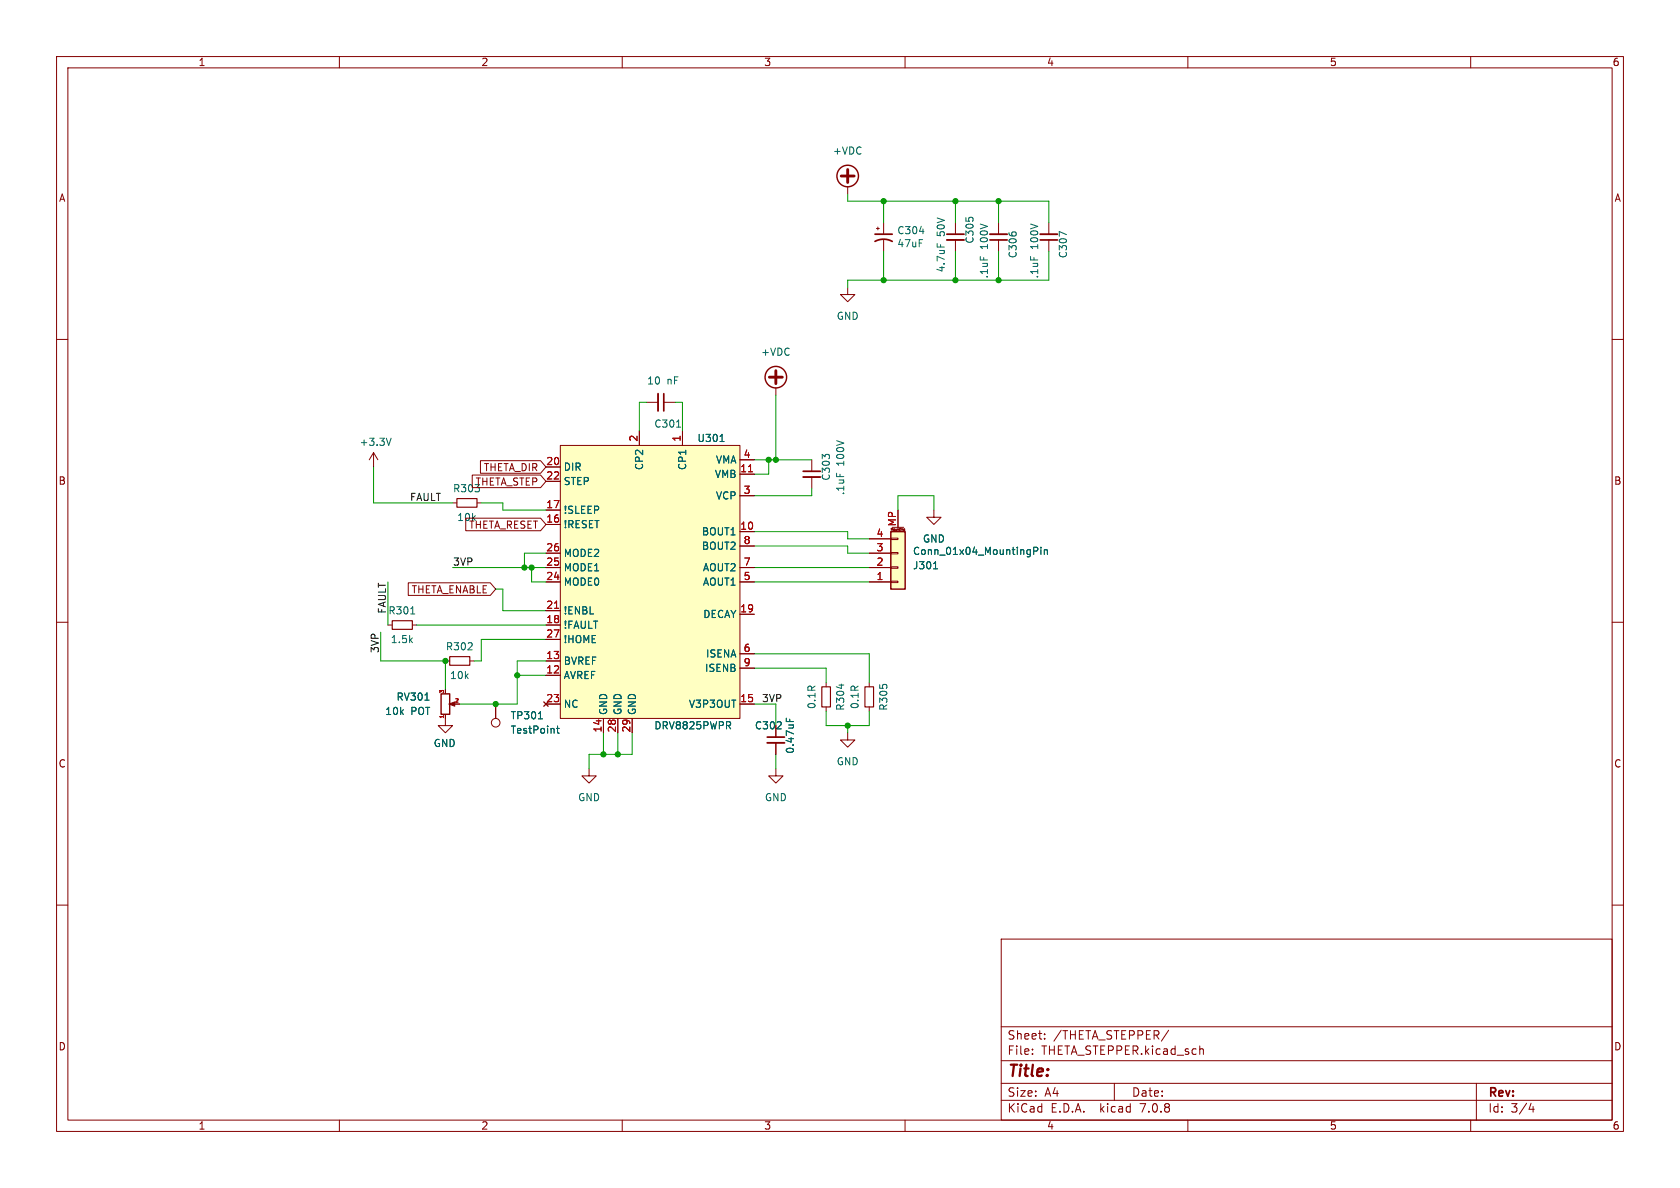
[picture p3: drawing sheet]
(kicad_sch (version 20230121) (generator eeschema)

 (paper "A4")

 (lib_symbols
  (symbol "Connector:TestPoint" (pin_numbers hide) (pin_names (offset 0.762) hide) (in_bom yes) (on_board yes)
   (property "Reference" "TP" (at 0 6.858 0) (effects (font (size 1.27 1.27))))
   (property "Value" "TestPoint" (at 0 5.08 0) (effects (font (size 1.27 1.27))))
   (property "Footprint" "" (at 5.08 0 0) (effects (font (size 1.27 1.27)) hide))
   (property "Datasheet" "~" (at 5.08 0 0) (effects (font (size 1.27 1.27)) hide))
   (symbol "TestPoint_0_1"
    (circle (center 0 3.302) (radius 0.762) (stroke (width 0) (type default)) (fill (type none))))
   (symbol "TestPoint_1_1"
    (pin passive line (at 0 0 90) (length 2.54) (name "1" (effects (font (size 1.27 1.27)))) (number "1" (effects (font (size 1.27 1.27)))))))
  (symbol "Connector_Generic_MountingPin:Conn_01x04_MountingPin" (pin_names (offset 1.016) hide) (in_bom yes) (on_board yes)
   (property "Reference" "J" (at 0 5.08 0) (effects (font (size 1.27 1.27))))
   (property "Value" "Conn_01x04_MountingPin" (at 1.27 -7.62 0) (effects (font (size 1.27 1.27)) (justify left)))
   (property "Footprint" "" (at 0 0 0) (effects (font (size 1.27 1.27)) hide))
   (property "Datasheet" "~" (at 0 0 0) (effects (font (size 1.27 1.27)) hide))
   (symbol "Conn_01x04_MountingPin_1_1"
    (rectangle (start -1.27 -4.953) (end 0 -5.207) (stroke (width 0.1524) (type default)) (fill (type none)))
    (rectangle (start -1.27 -2.413) (end 0 -2.667) (stroke (width 0.1524) (type default)) (fill (type none)))
    (rectangle (start -1.27 0.127) (end 0 -0.127) (stroke (width 0.1524) (type default)) (fill (type none)))
    (rectangle (start -1.27 2.667) (end 0 2.413) (stroke (width 0.1524) (type default)) (fill (type none)))
    (rectangle (start -1.27 3.81) (end 1.27 -6.35) (stroke (width 0.254) (type default)) (fill (type background)))
    (polyline (pts (xy -1.016 -7.112) (xy 1.016 -7.112)) (stroke (width 0.1524) (type default)) (fill (type none)))
    (text "Mounting" (at 0 -6.731 0) (effects (font (size 0.381 0.381))))
    (pin passive line (at -5.08 2.54 0) (length 3.81) (name "Pin_1" (effects (font (size 1.27 1.27)))) (number "1" (effects (font (size 1.27 1.27)))))
    (pin passive line (at -5.08 0 0) (length 3.81) (name "Pin_2" (effects (font (size 1.27 1.27)))) (number "2" (effects (font (size 1.27 1.27)))))
    (pin passive line (at -5.08 -2.54 0) (length 3.81) (name "Pin_3" (effects (font (size 1.27 1.27)))) (number "3" (effects (font (size 1.27 1.27)))))
    (pin passive line (at -5.08 -5.08 0) (length 3.81) (name "Pin_4" (effects (font (size 1.27 1.27)))) (number "4" (effects (font (size 1.27 1.27)))))
    (pin passive line (at 0 -10.16 90) (length 3.048) (name "MountPin" (effects (font (size 1.27 1.27)))) (number "MP" (effects (font (size 1.27 1.27)))))))
  (symbol "Device:CP1_Small" (pin_numbers hide) (pin_names (offset 0.254) hide) (in_bom yes) (on_board yes)
   (property "Reference" "C" (at 0.254 1.778 0) (effects (font (size 1.27 1.27)) (justify left)))
   (property "Value" "CP1_Small" (at 0.254 -2.032 0) (effects (font (size 1.27 1.27)) (justify left)))
   (property "Footprint" "" (at 0 0 0) (effects (font (size 1.27 1.27)) hide))
   (property "Datasheet" "~" (at 0 0 0) (effects (font (size 1.27 1.27)) hide))
   (symbol "CP1_Small_0_1"
    (polyline (pts (xy -1.524 0.508) (xy 1.524 0.508)) (stroke (width 0.3048) (type default)) (fill (type none)))
    (polyline (pts (xy -1.27 1.524) (xy -0.762 1.524)) (stroke (width 0) (type default)) (fill (type none)))
    (polyline (pts (xy -1.016 1.27) (xy -1.016 1.778)) (stroke (width 0) (type default)) (fill (type none)))
    (arc (start 1.524 -0.762) (mid 0 -0.3734) (end -1.524 -0.762) (stroke (width 0.3048) (type default)) (fill (type none))))
   (symbol "CP1_Small_1_1"
    (pin passive line (at 0 2.54 270) (length 2.032) (name "~" (effects (font (size 1.27 1.27)))) (number "1" (effects (font (size 1.27 1.27)))))
    (pin passive line (at 0 -2.54 90) (length 2.032) (name "~" (effects (font (size 1.27 1.27)))) (number "2" (effects (font (size 1.27 1.27)))))))
  (symbol "Device:C_Small" (pin_numbers hide) (pin_names (offset 0.254) hide) (in_bom yes) (on_board yes)
   (property "Reference" "C" (at 0.254 1.778 0) (effects (font (size 1.27 1.27)) (justify left)))
   (property "Value" "C_Small" (at 0.254 -2.032 0) (effects (font (size 1.27 1.27)) (justify left)))
   (property "Footprint" "" (at 0 0 0) (effects (font (size 1.27 1.27)) hide))
   (property "Datasheet" "~" (at 0 0 0) (effects (font (size 1.27 1.27)) hide))
   (symbol "C_Small_0_1"
    (polyline (pts (xy -1.524 -0.508) (xy 1.524 -0.508)) (stroke (width 0.3302) (type default)) (fill (type none)))
    (polyline (pts (xy -1.524 0.508) (xy 1.524 0.508)) (stroke (width 0.3048) (type default)) (fill (type none))))
   (symbol "C_Small_1_1"
    (pin passive line (at 0 2.54 270) (length 2.032) (name "~" (effects (font (size 1.27 1.27)))) (number "1" (effects (font (size 1.27 1.27)))))
    (pin passive line (at 0 -2.54 90) (length 2.032) (name "~" (effects (font (size 1.27 1.27)))) (number "2" (effects (font (size 1.27 1.27)))))))
  (symbol "Device:R_POT_Small" (pin_names (offset 1.016) hide) (in_bom yes) (on_board yes)
   (property "Reference" "RV" (at -4.445 0 90) (effects (font (size 1.27 1.27))))
   (property "Value" "R_POT_Small" (at -2.54 0 90) (effects (font (size 1.27 1.27))))
   (property "Footprint" "" (at 0 0 0) (effects (font (size 1.27 1.27)) hide))
   (property "Datasheet" "~" (at 0 0 0) (effects (font (size 1.27 1.27)) hide))
   (symbol "R_POT_Small_0_1"
    (polyline (pts (xy 0.889 0) (xy 0.635 0) (xy 1.651 0.381) (xy 1.651 -0.381) (xy 0.635 0) (xy 0.889 0)) (stroke (width 0) (type default)) (fill (type outline)))
    (rectangle (start 0.762 1.8034) (end -0.762 -1.8034) (stroke (width 0.254) (type default)) (fill (type none))))
   (symbol "R_POT_Small_1_1"
    (pin passive line (at 0 2.54 270) (length 0.635) (name "1" (effects (font (size 0.635 0.635)))) (number "1" (effects (font (size 0.635 0.635)))))
    (pin passive line (at 2.54 0 180) (length 0.9906) (name "2" (effects (font (size 0.635 0.635)))) (number "2" (effects (font (size 0.635 0.635)))))
    (pin passive line (at 0 -2.54 90) (length 0.635) (name "3" (effects (font (size 0.635 0.635)))) (number "3" (effects (font (size 0.635 0.635)))))))
  (symbol "Device:R_Small" (pin_numbers hide) (pin_names (offset 0.254) hide) (in_bom yes) (on_board yes)
   (property "Reference" "R" (at 0.762 0.508 0) (effects (font (size 1.27 1.27)) (justify left)))
   (property "Value" "R_Small" (at 0.762 -1.016 0) (effects (font (size 1.27 1.27)) (justify left)))
   (property "Footprint" "" (at 0 0 0) (effects (font (size 1.27 1.27)) hide))
   (property "Datasheet" "~" (at 0 0 0) (effects (font (size 1.27 1.27)) hide))
   (symbol "R_Small_0_1"
    (rectangle (start -0.762 1.778) (end 0.762 -1.778) (stroke (width 0.2032) (type default)) (fill (type none))))
   (symbol "R_Small_1_1"
    (pin passive line (at 0 2.54 270) (length 0.762) (name "~" (effects (font (size 1.27 1.27)))) (number "1" (effects (font (size 1.27 1.27)))))
    (pin passive line (at 0 -2.54 90) (length 0.762) (name "~" (effects (font (size 1.27 1.27)))) (number "2" (effects (font (size 1.27 1.27)))))))
  (symbol "Driver_Motor:DRV8825PWPR" (in_bom yes) (on_board yes)
   (property "Reference" "U1" (at 7.62 21.59 0) (effects (font (size 1.27 1.27)) (justify left)))
   (property "Value" "DRV8825PWPR" (at 0 -29.21 0) (effects (font (size 1.27 1.27)) (justify left)))
   (property "Footprint" "Package_SO:HTSSOP-28-1EP_4.4x9.7mm_P0.65mm_EP3.4x9.5mm_ThermalVias" (at -3.175 -36.83 0) (effects (font (size 1.27 1.27)) hide))
   (property "Datasheet" "" (at -1.27 27.305 90) (effects (font (size 1.27 1.27)) hide))
   (symbol "DRV8825PWPR_0_0"
    (pin passive line (at 5.08 22.86 270) (length 2.54) (name "CP1" (effects (font (size 1.27 1.27)))) (number "1" (effects (font (size 1.27 1.27)))))
    (pin output line (at 17.78 5.08 180) (length 2.54) (name "BOUT1" (effects (font (size 1.27 1.27)))) (number "10" (effects (font (size 1.27 1.27)))))
    (pin power_in line (at 17.78 15.24 180) (length 2.54) (name "VMB" (effects (font (size 1.27 1.27)))) (number "11" (effects (font (size 1.27 1.27)))))
    (pin input line (at -19.05 -20.32 0) (length 2.54) (name "AVREF" (effects (font (size 1.27 1.27)))) (number "12" (effects (font (size 1.27 1.27)))))
    (pin input line (at -19.05 -17.78 0) (length 2.54) (name "BVREF" (effects (font (size 1.27 1.27)))) (number "13" (effects (font (size 1.27 1.27)))))
    (pin input line (at -8.89 -30.48 90) (length 2.54) (name "GND" (effects (font (size 1.27 1.27)))) (number "14" (effects (font (size 1.27 1.27)))))
    (pin input line (at 17.78 -25.4 180) (length 2.54) (name "V3P3OUT" (effects (font (size 1.27 1.27)))) (number "15" (effects (font (size 1.27 1.27)))))
    (pin input line (at -19.05 6.35 0) (length 2.54) (name "!RESET" (effects (font (size 1.27 1.27)))) (number "16" (effects (font (size 1.27 1.27)))))
    (pin input line (at -19.05 8.89 0) (length 2.54) (name "!SLEEP" (effects (font (size 1.27 1.27)))) (number "17" (effects (font (size 1.27 1.27)))))
    (pin input line (at -19.05 -11.43 0) (length 2.54) (name "!FAULT" (effects (font (size 1.27 1.27)))) (number "18" (effects (font (size 1.27 1.27)))))
    (pin input line (at 17.78 -9.525 180) (length 2.54) (name "DECAY" (effects (font (size 1.27 1.27)))) (number "19" (effects (font (size 1.27 1.27)))))
    (pin passive line (at -2.54 22.86 270) (length 2.54) (name "CP2" (effects (font (size 1.27 1.27)))) (number "2" (effects (font (size 1.27 1.27)))))
    (pin input line (at -19.05 16.51 0) (length 2.54) (name "DIR" (effects (font (size 1.27 1.27)))) (number "20" (effects (font (size 1.27 1.27)))))
    (pin input line (at -19.05 -8.89 0) (length 2.54) (name "!ENBL" (effects (font (size 1.27 1.27)))) (number "21" (effects (font (size 1.27 1.27)))))
    (pin input line (at -19.05 13.97 0) (length 2.54) (name "STEP" (effects (font (size 1.27 1.27)))) (number "22" (effects (font (size 1.27 1.27)))))
    (pin no_connect line (at -19.05 -25.4 0) (length 2.54) (name "NC" (effects (font (size 1.27 1.27)))) (number "23" (effects (font (size 1.27 1.27)))))
    (pin input line (at -19.05 -3.81 0) (length 2.54) (name "MODE0" (effects (font (size 1.27 1.27)))) (number "24" (effects (font (size 1.27 1.27)))))
    (pin input line (at -19.05 -1.27 0) (length 2.54) (name "MODE1" (effects (font (size 1.27 1.27)))) (number "25" (effects (font (size 1.27 1.27)))))
    (pin input line (at -19.05 1.27 0) (length 2.54) (name "MODE2" (effects (font (size 1.27 1.27)))) (number "26" (effects (font (size 1.27 1.27)))))
    (pin input line (at -19.05 -13.97 0) (length 2.54) (name "!HOME" (effects (font (size 1.27 1.27)))) (number "27" (effects (font (size 1.27 1.27)))))
    (pin input line (at -6.35 -30.48 90) (length 2.54) (name "GND" (effects (font (size 1.27 1.27)))) (number "28" (effects (font (size 1.27 1.27)))))
    (pin input line (at -3.81 -30.48 90) (length 2.54) (name "GND" (effects (font (size 1.27 1.27)))) (number "29" (effects (font (size 1.27 1.27)))))
    (pin power_in line (at 17.78 11.43 180) (length 2.54) (name "VCP" (effects (font (size 1.27 1.27)))) (number "3" (effects (font (size 1.27 1.27)))))
    (pin power_in line (at 17.78 17.78 180) (length 2.54) (name "VMA" (effects (font (size 1.27 1.27)))) (number "4" (effects (font (size 1.27 1.27)))))
    (pin output line (at 17.78 -3.81 180) (length 2.54) (name "AOUT1" (effects (font (size 1.27 1.27)))) (number "5" (effects (font (size 1.27 1.27)))))
    (pin input line (at 17.78 -16.51 180) (length 2.54) (name "ISENA" (effects (font (size 1.27 1.27)))) (number "6" (effects (font (size 1.27 1.27)))))
    (pin output line (at 17.78 -1.27 180) (length 2.54) (name "AOUT2" (effects (font (size 1.27 1.27)))) (number "7" (effects (font (size 1.27 1.27)))))
    (pin output line (at 17.78 2.54 180) (length 2.54) (name "BOUT2" (effects (font (size 1.27 1.27)))) (number "8" (effects (font (size 1.27 1.27)))))
    (pin input line (at 17.78 -19.05 180) (length 2.54) (name "ISENB" (effects (font (size 1.27 1.27)))) (number "9" (effects (font (size 1.27 1.27))))))
   (symbol "DRV8825PWPR_0_1"
    (rectangle (start -16.51 20.32) (end 15.24 -27.94) (stroke (width 0) (type default)) (fill (type background)))))
  (symbol "power:+3.3V" (power) (pin_names (offset 0)) (in_bom yes) (on_board yes)
   (property "Reference" "#PWR" (at 0 -3.81 0) (effects (font (size 1.27 1.27)) hide))
   (property "Value" "+3.3V" (at 0 3.556 0) (effects (font (size 1.27 1.27))))
   (property "Footprint" "" (at 0 0 0) (effects (font (size 1.27 1.27)) hide))
   (property "Datasheet" "" (at 0 0 0) (effects (font (size 1.27 1.27)) hide))
   (symbol "+3.3V_0_1"
    (polyline (pts (xy -0.762 1.27) (xy 0 2.54)) (stroke (width 0) (type default)) (fill (type none)))
    (polyline (pts (xy 0 0) (xy 0 2.54)) (stroke (width 0) (type default)) (fill (type none)))
    (polyline (pts (xy 0 2.54) (xy 0.762 1.27)) (stroke (width 0) (type default)) (fill (type none))))
   (symbol "+3.3V_1_1"
    (pin power_in line (at 0 0 90) (length 0) hide (name "+3V3" (effects (font (size 1.27 1.27)))) (number "1" (effects (font (size 1.27 1.27)))))))
  (symbol "power:+VDC" (power) (pin_names (offset 0)) (in_bom yes) (on_board yes)
   (property "Reference" "#PWR" (at 0 -2.54 0) (effects (font (size 1.27 1.27)) hide))
   (property "Value" "+VDC" (at 0 6.35 0) (effects (font (size 1.27 1.27))))
   (property "Footprint" "" (at 0 0 0) (effects (font (size 1.27 1.27)) hide))
   (property "Datasheet" "" (at 0 0 0) (effects (font (size 1.27 1.27)) hide))
   (symbol "+VDC_0_1"
    (polyline (pts (xy -1.143 3.175) (xy 1.143 3.175)) (stroke (width 0.508) (type default)) (fill (type none)))
    (polyline (pts (xy 0 0) (xy 0 1.27)) (stroke (width 0) (type default)) (fill (type none)))
    (polyline (pts (xy 0 2.032) (xy 0 4.318)) (stroke (width 0.508) (type default)) (fill (type none)))
    (circle (center 0 3.175) (radius 1.905) (stroke (width 0.254) (type default)) (fill (type none))))
   (symbol "+VDC_1_1"
    (pin power_in line (at 0 0 90) (length 0) hide (name "+VDC" (effects (font (size 1.27 1.27)))) (number "1" (effects (font (size 1.27 1.27)))))))
  (symbol "power:GND" (power) (pin_names (offset 0)) (in_bom yes) (on_board yes)
   (property "Reference" "#PWR" (at 0 -6.35 0) (effects (font (size 1.27 1.27)) hide))
   (property "Value" "GND" (at 0 -3.81 0) (effects (font (size 1.27 1.27))))
   (property "Footprint" "" (at 0 0 0) (effects (font (size 1.27 1.27)) hide))
   (property "Datasheet" "" (at 0 0 0) (effects (font (size 1.27 1.27)) hide))
   (symbol "GND_0_1"
    (polyline (pts (xy 0 0) (xy 0 -1.27) (xy 1.27 -1.27) (xy 0 -2.54) (xy -1.27 -1.27) (xy 0 -1.27)) (stroke (width 0) (type default)) (fill (type none))))
   (symbol "GND_1_1"
    (pin power_in line (at 0 0 270) (length 0) hide (name "GND" (effects (font (size 1.27 1.27)))) (number "1" (effects (font (size 1.27 1.27))))))))

 (junction (at 168.91 49.53) (diameter 0) (color 0 0 0 0))
 (junction (at 91.44 119.38) (diameter 0) (color 0 0 0 0))
 (junction (at 156.21 49.53) (diameter 0) (color 0 0 0 0))
 (junction (at 93.98 100.33) (diameter 0) (color 0 0 0 0))
 (junction (at 137.16 81.28) (diameter 0) (color 0 0 0 0))
 (junction (at 156.21 35.56) (diameter 0) (color 0 0 0 0))
 (junction (at 92.71 100.33) (diameter 0) (color 0 0 0 0))
 (junction (at 87.63 124.46) (diameter 0) (color 0 0 0 0))
 (junction (at 176.53 49.53) (diameter 0) (color 0 0 0 0))
 (junction (at 106.68 133.35) (diameter 0) (color 0 0 0 0))
 (junction (at 168.91 35.56) (diameter 0) (color 0 0 0 0))
 (junction (at 109.22 133.35) (diameter 0) (color 0 0 0 0))
 (junction (at 149.86 128.27) (diameter 0) (color 0 0 0 0))
 (junction (at 78.74 116.84) (diameter 0) (color 0 0 0 0))
 (junction (at 135.89 81.28) (diameter 0) (color 0 0 0 0))
 (junction (at 176.53 35.56) (diameter 0) (color 0 0 0 0))

 (wire (pts (xy 96.52 102.87) (xy 93.98 102.87)) (stroke (width 0) (type default)))
 (wire (pts (xy 66.04 88.9) (xy 80.01 88.9)) (stroke (width 0) (type default)))
 (wire (pts (xy 168.91 35.56) (xy 168.91 39.37)) (stroke (width 0) (type default)))
 (wire (pts (xy 149.86 34.29) (xy 149.86 35.56)) (stroke (width 0) (type default)))
 (wire (pts (xy 88.9 104.14) (xy 87.63 104.14)) (stroke (width 0) (type default)))
 (wire (pts (xy 88.9 107.95) (xy 88.9 104.14)) (stroke (width 0) (type default)))
 (wire (pts (xy 156.21 35.56) (xy 156.21 39.37)) (stroke (width 0) (type default)))
 (wire (pts (xy 68.58 102.87) (xy 68.58 110.49)) (stroke (width 0) (type default)))
 (wire (pts (xy 92.71 100.33) (xy 93.98 100.33)) (stroke (width 0) (type default)))
 (wire (pts (xy 88.9 88.9) (xy 85.09 88.9)) (stroke (width 0) (type default)))
 (wire (pts (xy 91.44 119.38) (xy 96.52 119.38)) (stroke (width 0) (type default)))
 (wire (pts (xy 120.65 71.12) (xy 119.38 71.12)) (stroke (width 0) (type default)))
 (wire (pts (xy 168.91 35.56) (xy 176.53 35.56)) (stroke (width 0) (type default)))
 (wire (pts (xy 153.67 128.27) (xy 153.67 125.73)) (stroke (width 0) (type default)))
 (wire (pts (xy 149.86 95.25) (xy 153.67 95.25)) (stroke (width 0) (type default)))
 (wire (pts (xy 149.86 50.8) (xy 149.86 49.53)) (stroke (width 0) (type default)))
 (wire (pts (xy 143.51 86.36) (xy 143.51 87.63)) (stroke (width 0) (type default)))
 (wire (pts (xy 111.76 129.54) (xy 111.76 133.35)) (stroke (width 0) (type default)))
 (wire (pts (xy 81.28 124.46) (xy 87.63 124.46)) (stroke (width 0) (type default)))
 (wire (pts (xy 85.09 113.03) (xy 85.09 116.84)) (stroke (width 0) (type default)))
 (wire (pts (xy 120.65 76.2) (xy 120.65 71.12)) (stroke (width 0) (type default)))
 (wire (pts (xy 133.35 115.57) (xy 153.67 115.57)) (stroke (width 0) (type default)))
 (wire (pts (xy 91.44 119.38) (xy 91.44 124.46)) (stroke (width 0) (type default)))
 (wire (pts (xy 156.21 44.45) (xy 156.21 49.53)) (stroke (width 0) (type default)))
 (wire (pts (xy 91.44 116.84) (xy 91.44 119.38)) (stroke (width 0) (type default)))
 (wire (pts (xy 137.16 69.85) (xy 137.16 81.28)) (stroke (width 0) (type default)))
 (wire (pts (xy 66.04 88.9) (xy 66.04 82.55)) (stroke (width 0) (type default)))
 (wire (pts (xy 85.09 116.84) (xy 83.82 116.84)) (stroke (width 0) (type default)))
 (wire (pts (xy 135.89 81.28) (xy 133.35 81.28)) (stroke (width 0) (type default)))
 (wire (pts (xy 176.53 44.45) (xy 176.53 49.53)) (stroke (width 0) (type default)))
 (wire (pts (xy 106.68 129.54) (xy 106.68 133.35)) (stroke (width 0) (type default)))
 (wire (pts (xy 106.68 133.35) (xy 104.14 133.35)) (stroke (width 0) (type default)))
 (wire (pts (xy 176.53 49.53) (xy 185.42 49.53)) (stroke (width 0) (type default)))
 (wire (pts (xy 96.52 97.79) (xy 92.71 97.79)) (stroke (width 0) (type default)))
 (wire (pts (xy 113.03 76.2) (xy 113.03 71.12)) (stroke (width 0) (type default)))
 (wire (pts (xy 158.75 90.17) (xy 158.75 87.63)) (stroke (width 0) (type default)))
 (wire (pts (xy 137.16 81.28) (xy 135.89 81.28)) (stroke (width 0) (type default)))
 (wire (pts (xy 185.42 49.53) (xy 185.42 44.45)) (stroke (width 0) (type default)))
 (wire (pts (xy 146.05 125.73) (xy 146.05 128.27)) (stroke (width 0) (type default)))
 (wire (pts (xy 85.09 113.03) (xy 96.52 113.03)) (stroke (width 0) (type default)))
 (wire (pts (xy 109.22 129.54) (xy 109.22 133.35)) (stroke (width 0) (type default)))
 (wire (pts (xy 111.76 133.35) (xy 109.22 133.35)) (stroke (width 0) (type default)))
 (wire (pts (xy 133.35 83.82) (xy 135.89 83.82)) (stroke (width 0) (type default)))
 (wire (pts (xy 168.91 49.53) (xy 176.53 49.53)) (stroke (width 0) (type default)))
 (wire (pts (xy 78.74 116.84) (xy 78.74 121.92)) (stroke (width 0) (type default)))
 (wire (pts (xy 87.63 124.46) (xy 91.44 124.46)) (stroke (width 0) (type default)))
 (wire (pts (xy 176.53 35.56) (xy 185.42 35.56)) (stroke (width 0) (type default)))
 (wire (pts (xy 80.01 100.33) (xy 92.71 100.33)) (stroke (width 0) (type default)))
 (wire (pts (xy 143.51 87.63) (xy 133.35 87.63)) (stroke (width 0) (type default)))
 (wire (pts (xy 133.35 100.33) (xy 153.67 100.33)) (stroke (width 0) (type default)))
 (wire (pts (xy 149.86 128.27) (xy 153.67 128.27)) (stroke (width 0) (type default)))
 (wire (pts (xy 73.66 110.49) (xy 96.52 110.49)) (stroke (width 0) (type default)))
 (wire (pts (xy 165.1 87.63) (xy 165.1 90.17)) (stroke (width 0) (type default)))
 (wire (pts (xy 149.86 35.56) (xy 156.21 35.56)) (stroke (width 0) (type default)))
 (wire (pts (xy 149.86 97.79) (xy 153.67 97.79)) (stroke (width 0) (type default)))
 (wire (pts (xy 93.98 102.87) (xy 93.98 100.33)) (stroke (width 0) (type default)))
 (wire (pts (xy 135.89 83.82) (xy 135.89 81.28)) (stroke (width 0) (type default)))
 (wire (pts (xy 137.16 124.46) (xy 137.16 128.27)) (stroke (width 0) (type default)))
 (wire (pts (xy 133.35 124.46) (xy 137.16 124.46)) (stroke (width 0) (type default)))
 (wire (pts (xy 133.35 93.98) (xy 149.86 93.98)) (stroke (width 0) (type default)))
 (wire (pts (xy 185.42 35.56) (xy 185.42 39.37)) (stroke (width 0) (type default)))
 (wire (pts (xy 146.05 128.27) (xy 149.86 128.27)) (stroke (width 0) (type default)))
 (wire (pts (xy 149.86 96.52) (xy 149.86 97.79)) (stroke (width 0) (type default)))
 (wire (pts (xy 104.14 133.35) (xy 104.14 135.89)) (stroke (width 0) (type default)))
 (wire (pts (xy 96.52 116.84) (xy 91.44 116.84)) (stroke (width 0) (type default)))
 (wire (pts (xy 149.86 93.98) (xy 149.86 95.25)) (stroke (width 0) (type default)))
 (wire (pts (xy 92.71 97.79) (xy 92.71 100.33)) (stroke (width 0) (type default)))
 (wire (pts (xy 133.35 96.52) (xy 149.86 96.52)) (stroke (width 0) (type default)))
 (wire (pts (xy 109.22 133.35) (xy 106.68 133.35)) (stroke (width 0) (type default)))
 (wire (pts (xy 133.35 102.87) (xy 153.67 102.87)) (stroke (width 0) (type default)))
 (wire (pts (xy 158.75 87.63) (xy 165.1 87.63)) (stroke (width 0) (type default)))
 (wire (pts (xy 67.31 111.76) (xy 67.31 116.84)) (stroke (width 0) (type default)))
 (wire (pts (xy 93.98 100.33) (xy 96.52 100.33)) (stroke (width 0) (type default)))
 (wire (pts (xy 156.21 35.56) (xy 168.91 35.56)) (stroke (width 0) (type default)))
 (wire (pts (xy 88.9 90.17) (xy 88.9 88.9)) (stroke (width 0) (type default)))
 (wire (pts (xy 137.16 133.35) (xy 137.16 135.89)) (stroke (width 0) (type default)))
 (wire (pts (xy 156.21 49.53) (xy 168.91 49.53)) (stroke (width 0) (type default)))
 (wire (pts (xy 96.52 90.17) (xy 88.9 90.17)) (stroke (width 0) (type default)))
 (wire (pts (xy 67.31 116.84) (xy 78.74 116.84)) (stroke (width 0) (type default)))
 (wire (pts (xy 149.86 128.27) (xy 149.86 129.54)) (stroke (width 0) (type default)))
 (wire (pts (xy 113.03 71.12) (xy 114.3 71.12)) (stroke (width 0) (type default)))
 (wire (pts (xy 168.91 44.45) (xy 168.91 49.53)) (stroke (width 0) (type default)))
 (wire (pts (xy 96.52 107.95) (xy 88.9 107.95)) (stroke (width 0) (type default)))
 (wire (pts (xy 149.86 49.53) (xy 156.21 49.53)) (stroke (width 0) (type default)))
 (wire (pts (xy 133.35 118.11) (xy 146.05 118.11)) (stroke (width 0) (type default)))
 (wire (pts (xy 176.53 35.56) (xy 176.53 39.37)) (stroke (width 0) (type default)))
 (wire (pts (xy 143.51 81.28) (xy 137.16 81.28)) (stroke (width 0) (type default)))
 (wire (pts (xy 146.05 118.11) (xy 146.05 120.65)) (stroke (width 0) (type default)))
 (wire (pts (xy 153.67 115.57) (xy 153.67 120.65)) (stroke (width 0) (type default)))

 (label "3VP" (at 67.31 111.76 270) (fields_autoplaced) (effects (font (size 1.27 1.27)) (justify right bottom)))
 (label "FAULT" (at 68.58 102.87 270) (fields_autoplaced) (effects (font (size 1.27 1.27)) (justify right bottom)))
 (label "3VP" (at 80.01 100.33 0) (fields_autoplaced) (effects (font (size 1.27 1.27)) (justify left bottom)))
 (label "FAULT" (at 72.39 88.9 0) (fields_autoplaced) (effects (font (size 1.27 1.27)) (justify left bottom)))
 (label "3VP" (at 134.62 124.46 0) (fields_autoplaced) (effects (font (size 1.27 1.27)) (justify left bottom)))

 (global_label "THETA_RESET" (shape input) (at 96.52 92.71 180) (fields_autoplaced) (effects (font (size 1.27 1.27)) (justify right))
  (property "Intersheetrefs" "${INTERSHEET_REFS}" (at 81.9796 92.6306 0) (effects (font (size 1.27 1.27)) (justify right) hide)))
 (global_label "THETA_STEP" (shape input) (at 96.52 85.09 180) (fields_autoplaced) (effects (font (size 1.27 1.27)) (justify right))
  (property "Intersheetrefs" "${INTERSHEET_REFS}" (at 83.1287 85.0106 0) (effects (font (size 1.27 1.27)) (justify right) hide)))
 (global_label "THETA_DIR" (shape input) (at 96.52 82.55 180) (fields_autoplaced) (effects (font (size 1.27 1.27)) (justify right))
  (property "Intersheetrefs" "${INTERSHEET_REFS}" (at 84.5801 82.4706 0) (effects (font (size 1.27 1.27)) (justify right) hide)))
 (global_label "THETA_ENABLE" (shape input) (at 87.63 104.14 180) (fields_autoplaced) (effects (font (size 1.27 1.27)) (justify right))
  (property "Intersheetrefs" "${INTERSHEET_REFS}" (at 71.8196 104.0606 0) (effects (font (size 1.27 1.27)) (justify right) hide)))

 (symbol (lib_id "Device:R_Small") (at 153.67 123.19 180) (unit 1) (in_bom yes) (on_board yes) (dnp no)
  (property "Reference" "R305" (at 156.21 123.19 90) (effects (font (size 1.27 1.27))))
  (property "Value" "0.1R" (at 151.13 123.19 90) (effects (font (size 1.27 1.27))))
  (property "Footprint" "Resistor_SMD:R_0805_2012Metric" (at 153.67 123.19 0) (effects (font (size 1.27 1.27)) hide))
  (property "Datasheet" "~" (at 153.67 123.19 0) (effects (font (size 1.27 1.27)) hide)) (pin "1") (pin "2"))

 (symbol (lib_id "Device:R_Small") (at 81.28 116.84 270) (unit 1) (in_bom yes) (on_board yes) (dnp no)
  (property "Reference" "R302" (at 81.28 114.3 90) (effects (font (size 1.27 1.27))))
  (property "Value" "10k" (at 81.28 119.38 90) (effects (font (size 1.27 1.27))))
  (property "Footprint" "Resistor_SMD:R_0603_1608Metric" (at 81.28 116.84 0) (effects (font (size 1.27 1.27)) hide))
  (property "Datasheet" "~" (at 81.28 116.84 0) (effects (font (size 1.27 1.27)) hide)) (pin "1") (pin "2"))

 (symbol (lib_id "power:GND") (at 149.86 129.54 0) (unit 1) (in_bom yes) (on_board yes) (dnp no) (fields_autoplaced)
  (property "Reference" "#PWR0308" (at 149.86 135.89 0) (effects (font (size 1.27 1.27)) hide))
  (property "Value" "GND" (at 149.86 134.62 0) (effects (font (size 1.27 1.27))))
  (property "Footprint" "" (at 149.86 129.54 0) (effects (font (size 1.27 1.27)) hide))
  (property "Datasheet" "" (at 149.86 129.54 0) (effects (font (size 1.27 1.27)) hide)) (pin "1"))

 (symbol (lib_id "Device:C_Small") (at 176.53 41.91 180) (unit 1) (in_bom yes) (on_board yes) (dnp no)
  (property "Reference" "C306" (at 179.07 40.64 90) (effects (font (size 1.27 1.27)) (justify left)))
  (property "Value" ".1uF 100V" (at 173.99 39.37 90) (effects (font (size 1.27 1.27)) (justify left)))
  (property "Footprint" "Capacitor_SMD:C_0805_2012Metric" (at 176.53 41.91 0) (effects (font (size 1.27 1.27)) hide))
  (property "Datasheet" "~" (at 176.53 41.91 0) (effects (font (size 1.27 1.27)) hide)) (pin "1") (pin "2"))

 (symbol (lib_id "Driver_Motor:DRV8825PWPR") (at 115.57 99.06 0) (unit 1) (in_bom yes) (on_board yes) (dnp no)
  (property "Reference" "U301" (at 123.19 77.47 0) (effects (font (size 1.27 1.27)) (justify left)))
  (property "Value" "DRV8825PWPR" (at 115.57 128.27 0) (effects (font (size 1.27 1.27)) (justify left)))
  (property "Footprint" "Package_SO:HTSSOP-28-1EP_4.4x9.7mm_P0.65mm_EP3.4x9.5mm_ThermalVias" (at 112.395 135.89 0) (effects (font (size 1.27 1.27)) hide))
  (property "Datasheet" "" (at 114.3 71.755 90) (effects (font (size 1.27 1.27)) hide)) (pin "1") (pin "10") (pin "11") (pin "12") (pin "13") (pin "14") (pin "15") (pin "16") (pin "17") (pin "18") (pin "19") (pin "2") (pin "20") (pin "21") (pin "22") (pin "23") (pin "24") (pin "25") (pin "26") (pin "27") (pin "28") (pin "29") (pin "3") (pin "4") (pin "5") (pin "6") (pin "7") (pin "8") (pin "9"))

 (symbol (lib_id "power:GND") (at 149.86 50.8 0) (unit 1) (in_bom yes) (on_board yes) (dnp no) (fields_autoplaced)
  (property "Reference" "#PWR0307" (at 149.86 57.15 0) (effects (font (size 1.27 1.27)) hide))
  (property "Value" "GND" (at 149.86 55.88 0) (effects (font (size 1.27 1.27))))
  (property "Footprint" "" (at 149.86 50.8 0) (effects (font (size 1.27 1.27)) hide))
  (property "Datasheet" "" (at 149.86 50.8 0) (effects (font (size 1.27 1.27)) hide)) (pin "1"))

 (symbol (lib_id "Device:C_Small") (at 116.84 71.12 270) (unit 1) (in_bom yes) (on_board yes) (dnp no)
  (property "Reference" "C301" (at 115.57 74.93 90) (effects (font (size 1.27 1.27)) (justify left)))
  (property "Value" "10 nF" (at 114.3 67.31 90) (effects (font (size 1.27 1.27)) (justify left)))
  (property "Footprint" "Capacitor_SMD:C_0603_1608Metric" (at 116.84 71.12 0) (effects (font (size 1.27 1.27)) hide))
  (property "Datasheet" "~" (at 116.84 71.12 0) (effects (font (size 1.27 1.27)) hide)) (pin "1") (pin "2"))

 (symbol (lib_id "Connector_Generic_MountingPin:Conn_01x04_MountingPin") (at 158.75 100.33 0) (mirror x) (unit 1) (in_bom yes) (on_board yes) (dnp no)
  (property "Reference" "J301" (at 161.29 99.9744 0) (effects (font (size 1.27 1.27)) (justify left)))
  (property "Value" "Conn_01x04_MountingPin" (at 161.29 97.4344 0) (effects (font (size 1.27 1.27)) (justify left)))
  (property "Footprint" "Connector_JST:JST_PH_B4B-PH-SM4-TB_1x04-1MP_P2.00mm_Vertical" (at 158.75 100.33 0) (effects (font (size 1.27 1.27)) hide))
  (property "Datasheet" "~" (at 158.75 100.33 0) (effects (font (size 1.27 1.27)) hide)) (pin "1") (pin "2") (pin "3") (pin "4") (pin "MP"))

 (symbol (lib_id "power:+3.3V") (at 66.04 82.55 0) (unit 1) (in_bom yes) (on_board yes) (dnp no)
  (property "Reference" "#PWR0301" (at 66.04 86.36 0) (effects (font (size 1.27 1.27)) hide))
  (property "Value" "+3.3V" (at 66.421 78.1558 0) (effects (font (size 1.27 1.27))))
  (property "Footprint" "" (at 66.04 82.55 0) (effects (font (size 1.27 1.27)) hide))
  (property "Datasheet" "" (at 66.04 82.55 0) (effects (font (size 1.27 1.27)) hide)) (pin "1"))

 (symbol (lib_id "Device:C_Small") (at 143.51 83.82 0) (unit 1) (in_bom yes) (on_board yes) (dnp no)
  (property "Reference" "C303" (at 146.05 85.09 90) (effects (font (size 1.27 1.27)) (justify left)))
  (property "Value" ".1uF 100V" (at 148.59 87.63 90) (effects (font (size 1.27 1.27)) (justify left)))
  (property "Footprint" "Capacitor_SMD:C_0805_2012Metric" (at 143.51 83.82 0) (effects (font (size 1.27 1.27)) hide))
  (property "Datasheet" "~" (at 143.51 83.82 0) (effects (font (size 1.27 1.27)) hide)) (pin "1") (pin "2"))

 (symbol (lib_id "Connector:TestPoint") (at 87.63 124.46 180) (unit 1) (in_bom yes) (on_board yes) (dnp no) (fields_autoplaced)
  (property "Reference" "TP301" (at 90.17 126.4919 0) (effects (font (size 1.27 1.27)) (justify right)))
  (property "Value" "TestPoint" (at 90.17 129.0319 0) (effects (font (size 1.27 1.27)) (justify right)))
  (property "Footprint" "TestPoint:TestPoint_THTPad_D1.0mm_Drill0.5mm" (at 82.55 124.46 0) (effects (font (size 1.27 1.27)) hide))
  (property "Datasheet" "~" (at 82.55 124.46 0) (effects (font (size 1.27 1.27)) hide)) (pin "1"))

 (symbol (lib_id "Device:C_Small") (at 185.42 41.91 180) (unit 1) (in_bom yes) (on_board yes) (dnp no)
  (property "Reference" "C307" (at 187.96 40.64 90) (effects (font (size 1.27 1.27)) (justify left)))
  (property "Value" ".1uF 100V" (at 182.88 39.37 90) (effects (font (size 1.27 1.27)) (justify left)))
  (property "Footprint" "Capacitor_SMD:C_0805_2012Metric" (at 185.42 41.91 0) (effects (font (size 1.27 1.27)) hide))
  (property "Datasheet" "~" (at 185.42 41.91 0) (effects (font (size 1.27 1.27)) hide)) (pin "1") (pin "2"))

 (symbol (lib_id "Device:C_Small") (at 137.16 130.81 0) (unit 1) (in_bom yes) (on_board yes) (dnp no)
  (property "Reference" "C302" (at 133.35 128.27 0) (effects (font (size 1.27 1.27)) (justify left)))
  (property "Value" "0.47uF" (at 139.7 133.35 90) (effects (font (size 1.27 1.27)) (justify left)))
  (property "Footprint" "Capacitor_SMD:C_0603_1608Metric" (at 137.16 130.81 0) (effects (font (size 1.27 1.27)) hide))
  (property "Datasheet" "~" (at 137.16 130.81 0) (effects (font (size 1.27 1.27)) hide)) (pin "1") (pin "2"))

 (symbol (lib_id "Device:R_Small") (at 82.55 88.9 270) (unit 1) (in_bom yes) (on_board yes) (dnp no)
  (property "Reference" "R303" (at 82.55 86.36 90) (effects (font (size 1.27 1.27))))
  (property "Value" "10k" (at 82.55 91.44 90) (effects (font (size 1.27 1.27))))
  (property "Footprint" "Resistor_SMD:R_0603_1608Metric" (at 82.55 88.9 0) (effects (font (size 1.27 1.27)) hide))
  (property "Datasheet" "~" (at 82.55 88.9 0) (effects (font (size 1.27 1.27)) hide)) (pin "1") (pin "2"))

 (symbol (lib_id "power:GND") (at 104.14 135.89 0) (unit 1) (in_bom yes) (on_board yes) (dnp no) (fields_autoplaced)
  (property "Reference" "#PWR0303" (at 104.14 142.24 0) (effects (font (size 1.27 1.27)) hide))
  (property "Value" "GND" (at 104.14 140.97 0) (effects (font (size 1.27 1.27))))
  (property "Footprint" "" (at 104.14 135.89 0) (effects (font (size 1.27 1.27)) hide))
  (property "Datasheet" "" (at 104.14 135.89 0) (effects (font (size 1.27 1.27)) hide)) (pin "1"))

 (symbol (lib_id "power:GND") (at 165.1 90.17 0) (unit 1) (in_bom yes) (on_board yes) (dnp no) (fields_autoplaced)
  (property "Reference" "#PWR0309" (at 165.1 96.52 0) (effects (font (size 1.27 1.27)) hide))
  (property "Value" "GND" (at 165.1 95.25 0) (effects (font (size 1.27 1.27))))
  (property "Footprint" "" (at 165.1 90.17 0) (effects (font (size 1.27 1.27)) hide))
  (property "Datasheet" "" (at 165.1 90.17 0) (effects (font (size 1.27 1.27)) hide)) (pin "1"))

 (symbol (lib_id "power:+VDC") (at 137.16 69.85 0) (unit 1) (in_bom yes) (on_board yes) (dnp no) (fields_autoplaced)
  (property "Reference" "#PWR0304" (at 137.16 72.39 0) (effects (font (size 1.27 1.27)) hide))
  (property "Value" "+VDC" (at 137.16 62.23 0) (effects (font (size 1.27 1.27))))
  (property "Footprint" "" (at 137.16 69.85 0) (effects (font (size 1.27 1.27)) hide))
  (property "Datasheet" "" (at 137.16 69.85 0) (effects (font (size 1.27 1.27)) hide)) (pin "1"))

 (symbol (lib_id "Device:CP1_Small") (at 156.21 41.91 0) (unit 1) (in_bom yes) (on_board yes) (dnp no)
  (property "Reference" "C304" (at 158.5214 40.7416 0) (effects (font (size 1.27 1.27)) (justify left)))
  (property "Value" "47uF" (at 158.5214 43.053 0) (effects (font (size 1.27 1.27)) (justify left)))
  (property "Footprint" "Capacitor_SMD:CP_Elec_6.3x7.7" (at 156.21 41.91 0) (effects (font (size 1.27 1.27)) hide))
  (property "Datasheet" "~" (at 156.21 41.91 0) (effects (font (size 1.27 1.27)) hide)) (pin "1") (pin "2"))

 (symbol (lib_id "power:+VDC") (at 149.86 34.29 0) (unit 1) (in_bom yes) (on_board yes) (dnp no) (fields_autoplaced)
  (property "Reference" "#PWR0306" (at 149.86 36.83 0) (effects (font (size 1.27 1.27)) hide))
  (property "Value" "+VDC" (at 149.86 26.67 0) (effects (font (size 1.27 1.27))))
  (property "Footprint" "" (at 149.86 34.29 0) (effects (font (size 1.27 1.27)) hide))
  (property "Datasheet" "" (at 149.86 34.29 0) (effects (font (size 1.27 1.27)) hide)) (pin "1"))

 (symbol (lib_id "Device:R_Small") (at 146.05 123.19 180) (unit 1) (in_bom yes) (on_board yes) (dnp no)
  (property "Reference" "R304" (at 148.59 123.19 90) (effects (font (size 1.27 1.27))))
  (property "Value" "0.1R" (at 143.51 123.19 90) (effects (font (size 1.27 1.27))))
  (property "Footprint" "Resistor_SMD:R_0805_2012Metric" (at 146.05 123.19 0) (effects (font (size 1.27 1.27)) hide))
  (property "Datasheet" "~" (at 146.05 123.19 0) (effects (font (size 1.27 1.27)) hide)) (pin "1") (pin "2"))

 (symbol (lib_id "Device:R_POT_Small") (at 78.74 124.46 0) (mirror x) (unit 1) (in_bom yes) (on_board yes) (dnp no) (fields_autoplaced)
  (property "Reference" "RV301" (at 76.2 123.19 0) (effects (font (size 1.27 1.27)) (justify right)))
  (property "Value" "10k POT" (at 76.2 125.73 0) (effects (font (size 1.27 1.27)) (justify right)))
  (property "Footprint" "Potentiometer_SMD:Potentiometer_Bourns_TC33X_Vertical" (at 78.74 124.46 0) (effects (font (size 1.27 1.27)) hide))
  (property "Datasheet" "~" (at 78.74 124.46 0) (effects (font (size 1.27 1.27)) hide)) (pin "1") (pin "2") (pin "3"))

 (symbol (lib_id "power:GND") (at 78.74 127 0) (mirror y) (unit 1) (in_bom yes) (on_board yes) (dnp no)
  (property "Reference" "#PWR0302" (at 78.74 133.35 0) (effects (font (size 1.27 1.27)) hide))
  (property "Value" "GND" (at 78.613 131.3942 0) (effects (font (size 1.27 1.27))))
  (property "Footprint" "" (at 78.74 127 0) (effects (font (size 1.27 1.27)) hide))
  (property "Datasheet" "" (at 78.74 127 0) (effects (font (size 1.27 1.27)) hide)) (pin "1"))

 (symbol (lib_id "Device:C_Small") (at 168.91 41.91 0) (unit 1) (in_bom yes) (on_board yes) (dnp no)
  (property "Reference" "C305" (at 171.45 43.18 90) (effects (font (size 1.27 1.27)) (justify left)))
  (property "Value" "4.7uF 50V" (at 166.37 48.26 90) (effects (font (size 1.27 1.27)) (justify left)))
  (property "Footprint" "Capacitor_SMD:C_0805_2012Metric" (at 168.91 41.91 0) (effects (font (size 1.27 1.27)) hide))
  (property "Datasheet" "~" (at 168.91 41.91 0) (effects (font (size 1.27 1.27)) hide)) (pin "1") (pin "2"))

 (symbol (lib_id "Device:R_Small") (at 71.12 110.49 270) (unit 1) (in_bom yes) (on_board yes) (dnp no)
  (property "Reference" "R301" (at 71.12 107.95 90) (effects (font (size 1.27 1.27))))
  (property "Value" "1.5k" (at 71.12 113.03 90) (effects (font (size 1.27 1.27))))
  (property "Footprint" "Resistor_SMD:R_0603_1608Metric" (at 71.12 110.49 0) (effects (font (size 1.27 1.27)) hide))
  (property "Datasheet" "~" (at 71.12 110.49 0) (effects (font (size 1.27 1.27)) hide)) (pin "1") (pin "2"))

 (symbol (lib_id "power:GND") (at 137.16 135.89 0) (unit 1) (in_bom yes) (on_board yes) (dnp no) (fields_autoplaced)
  (property "Reference" "#PWR0305" (at 137.16 142.24 0) (effects (font (size 1.27 1.27)) hide))
  (property "Value" "GND" (at 137.16 140.97 0) (effects (font (size 1.27 1.27))))
  (property "Footprint" "" (at 137.16 135.89 0) (effects (font (size 1.27 1.27)) hide))
  (property "Datasheet" "" (at 137.16 135.89 0) (effects (font (size 1.27 1.27)) hide)) (pin "1")))
